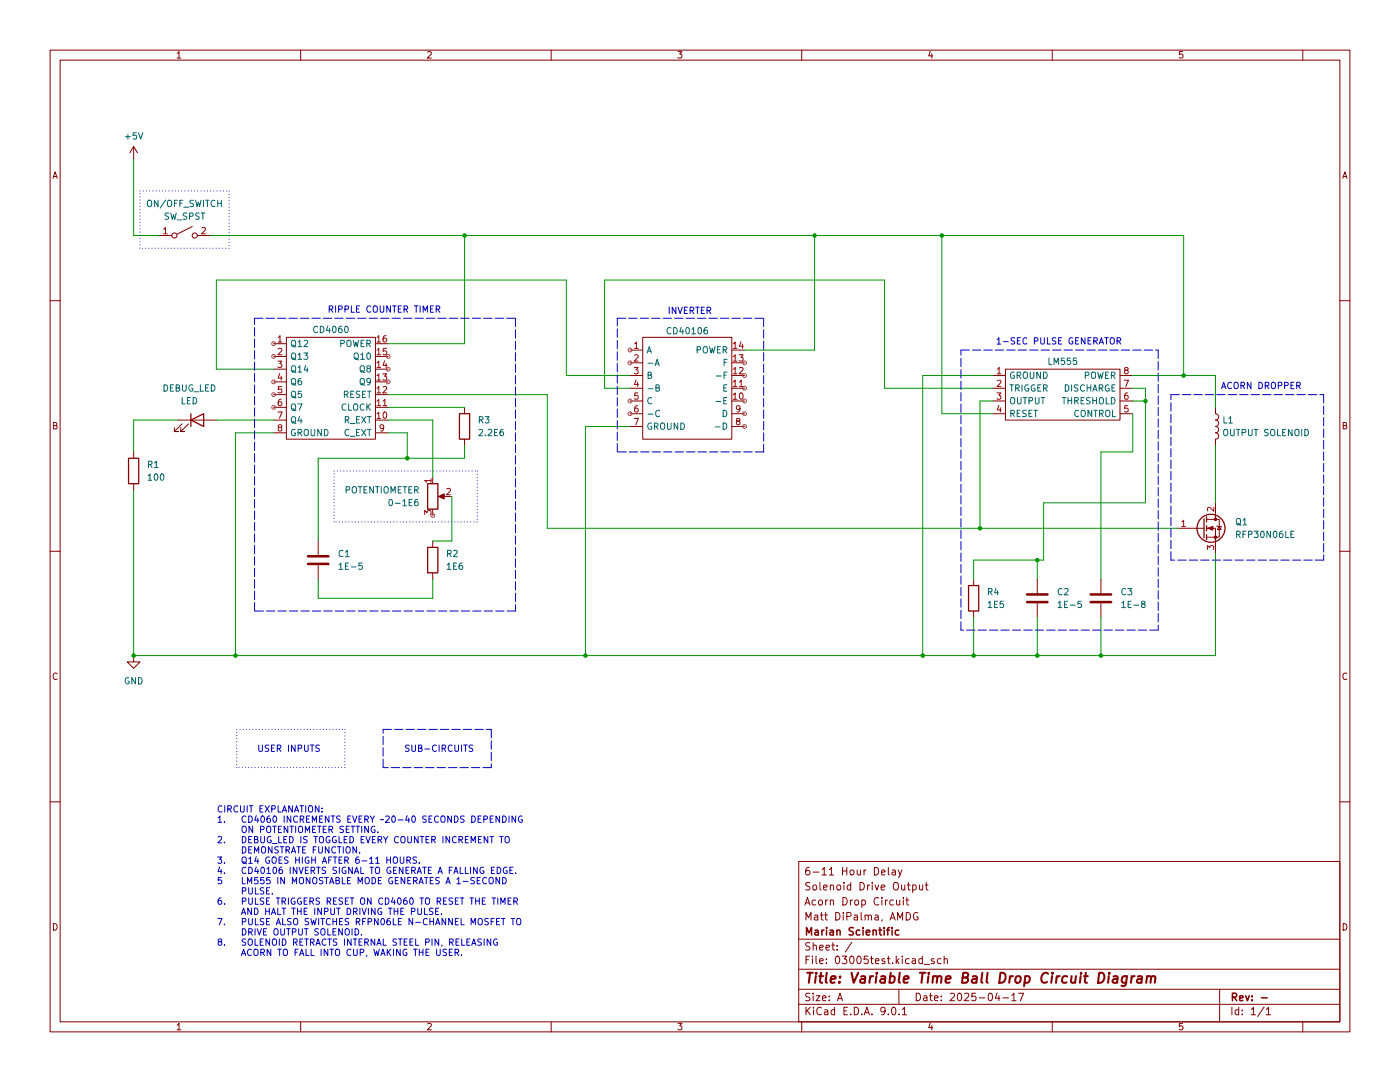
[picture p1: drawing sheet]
(kicad_sch
 (version 20250114)
 (generator "eeschema")
 (generator_version "9.0")
 (paper "A")
 (title_block
  (title "Variable Time Ball Drop Circuit Diagram")
  (date "2025-04-17")
  (rev "-")
  (company "Marian Scientific")
  (comment 1 "Matt DiPalma, AMDG")
  (comment 2 "Acorn Drop Circuit")
  (comment 3 "Solenoid Drive Output")
  (comment 4 "6-11 Hour Delay"))
 (lib_symbols
  (symbol "Device:C"
   (pin_numbers (hide yes))
   (pin_names
    (offset 0.254)) (exclude_from_sim no) (in_bom yes) (on_board yes)
   (property "Reference" "C" (at 0.635 2.54 0) (effects (font (size 1.27 1.27)) (justify left)))
   (property "Value" "C" (at 0.635 -2.54 0) (effects (font (size 1.27 1.27)) (justify left)))
   (property "Footprint" "" (at 0.9652 -3.81 0) (effects (font (size 1.27 1.27)) (hide yes)))
   (property "Datasheet" "~" (at 0 0 0) (effects (font (size 1.27 1.27)) (hide yes)))
   (property "Description" "Unpolarized capacitor" (at 0 0 0) (effects (font (size 1.27 1.27)) (hide yes)))
   (symbol "C_0_1"
    (polyline (pts (xy -2.032 0.762) (xy 2.032 0.762)) (stroke (width 0.508) (type default)) (fill (type none)))
    (polyline (pts (xy -2.032 -0.762) (xy 2.032 -0.762)) (stroke (width 0.508) (type default)) (fill (type none))))
   (symbol "C_1_1"
    (pin passive line (at 0 3.81 270) (length 2.794) (name "~" (effects (font (size 1.27 1.27)))) (number "1" (effects (font (size 1.27 1.27)))))
    (pin passive line (at 0 -3.81 90) (length 2.794) (name "~" (effects (font (size 1.27 1.27)))) (number "2" (effects (font (size 1.27 1.27))))))
   (embedded_fonts no))
  (symbol "Device:L"
   (pin_numbers (hide yes))
   (pin_names
    (offset 1.016) (hide yes)) (exclude_from_sim no) (in_bom yes) (on_board yes)
   (property "Reference" "L" (at -1.27 0 90) (effects (font (size 1.27 1.27))))
   (property "Value" "L" (at 1.905 0 90) (effects (font (size 1.27 1.27))))
   (property "Footprint" "" (at 0 0 0) (effects (font (size 1.27 1.27)) (hide yes)))
   (property "Datasheet" "~" (at 0 0 0) (effects (font (size 1.27 1.27)) (hide yes)))
   (property "Description" "Inductor" (at 0 0 0) (effects (font (size 1.27 1.27)) (hide yes)))
   (symbol "L_0_1"
    (arc (start 0 2.54) (mid 0.6323 1.905) (end 0 1.27) (stroke (width 0) (type default)) (fill (type none)))
    (arc (start 0 1.27) (mid 0.6323 0.635) (end 0 0) (stroke (width 0) (type default)) (fill (type none)))
    (arc (start 0 0) (mid 0.6323 -0.635) (end 0 -1.27) (stroke (width 0) (type default)) (fill (type none)))
    (arc (start 0 -1.27) (mid 0.6323 -1.905) (end 0 -2.54) (stroke (width 0) (type default)) (fill (type none))))
   (symbol "L_1_1"
    (pin passive line (at 0 3.81 270) (length 1.27) (name "1" (effects (font (size 1.27 1.27)))) (number "1" (effects (font (size 1.27 1.27)))))
    (pin passive line (at 0 -3.81 90) (length 1.27) (name "2" (effects (font (size 1.27 1.27)))) (number "2" (effects (font (size 1.27 1.27))))))
   (embedded_fonts no))
  (symbol "Device:LED"
   (pin_numbers (hide yes))
   (pin_names
    (offset 1.016) (hide yes)) (exclude_from_sim no) (in_bom yes) (on_board yes)
   (property "Reference" "D" (at 0 2.54 0) (effects (font (size 1.27 1.27))))
   (property "Value" "LED" (at 0 -2.54 0) (effects (font (size 1.27 1.27))))
   (property "Footprint" "" (at 0 0 0) (effects (font (size 1.27 1.27)) (hide yes)))
   (property "Datasheet" "~" (at 0 0 0) (effects (font (size 1.27 1.27)) (hide yes)))
   (property "Description" "Light emitting diode" (at 0 0 0) (effects (font (size 1.27 1.27)) (hide yes)))
   (symbol "LED_0_1"
    (polyline (pts (xy -3.048 -0.762) (xy -4.572 -2.286) (xy -3.81 -2.286) (xy -4.572 -2.286) (xy -4.572 -1.524)) (stroke (width 0) (type default)) (fill (type none)))
    (polyline (pts (xy -1.778 -0.762) (xy -3.302 -2.286) (xy -2.54 -2.286) (xy -3.302 -2.286) (xy -3.302 -1.524)) (stroke (width 0) (type default)) (fill (type none)))
    (polyline (pts (xy -1.27 0) (xy 1.27 0)) (stroke (width 0) (type default)) (fill (type none)))
    (polyline (pts (xy -1.27 -1.27) (xy -1.27 1.27)) (stroke (width 0.254) (type default)) (fill (type none)))
    (polyline (pts (xy 1.27 -1.27) (xy 1.27 1.27) (xy -1.27 0) (xy 1.27 -1.27)) (stroke (width 0.254) (type default)) (fill (type none))))
   (symbol "LED_1_1"
    (pin passive line (at -3.81 0 0) (length 2.54) (name "K" (effects (font (size 1.27 1.27)))) (number "1" (effects (font (size 1.27 1.27)))))
    (pin passive line (at 3.81 0 180) (length 2.54) (name "A" (effects (font (size 1.27 1.27)))) (number "2" (effects (font (size 1.27 1.27))))))
   (embedded_fonts no))
  (symbol "Device:R"
   (pin_numbers (hide yes))
   (pin_names
    (offset 0)) (exclude_from_sim no) (in_bom yes) (on_board yes)
   (property "Reference" "R" (at 2.032 0 90) (effects (font (size 1.27 1.27))))
   (property "Value" "R" (at 0 0 90) (effects (font (size 1.27 1.27))))
   (property "Footprint" "" (at -1.778 0 90) (effects (font (size 1.27 1.27)) (hide yes)))
   (property "Datasheet" "~" (at 0 0 0) (effects (font (size 1.27 1.27)) (hide yes)))
   (property "Description" "Resistor" (at 0 0 0) (effects (font (size 1.27 1.27)) (hide yes)))
   (symbol "R_0_1"
    (rectangle (start -1.016 -2.54) (end 1.016 2.54) (stroke (width 0.254) (type default)) (fill (type none))))
   (symbol "R_1_1"
    (pin passive line (at 0 3.81 270) (length 1.27) (name "~" (effects (font (size 1.27 1.27)))) (number "1" (effects (font (size 1.27 1.27)))))
    (pin passive line (at 0 -3.81 90) (length 1.27) (name "~" (effects (font (size 1.27 1.27)))) (number "2" (effects (font (size 1.27 1.27))))))
   (embedded_fonts no))
  (symbol "Device:R_Potentiometer"
   (pin_names
    (offset 1.016) (hide yes)) (exclude_from_sim no) (in_bom yes) (on_board yes)
   (property "Reference" "RV" (at -4.445 0 90) (effects (font (size 1.27 1.27))))
   (property "Value" "R_Potentiometer" (at -2.54 0 90) (effects (font (size 1.27 1.27))))
   (property "Footprint" "" (at 0 0 0) (effects (font (size 1.27 1.27)) (hide yes)))
   (property "Datasheet" "~" (at 0 0 0) (effects (font (size 1.27 1.27)) (hide yes)))
   (property "Description" "Potentiometer" (at 0 0 0) (effects (font (size 1.27 1.27)) (hide yes)))
   (symbol "R_Potentiometer_0_1"
    (rectangle (start 1.016 2.54) (end -1.016 -2.54) (stroke (width 0.254) (type default)) (fill (type none)))
    (polyline (pts (xy 1.143 0) (xy 2.286 0.508) (xy 2.286 -0.508) (xy 1.143 0)) (stroke (width 0) (type default)) (fill (type outline)))
    (polyline (pts (xy 2.54 0) (xy 1.524 0)) (stroke (width 0) (type default)) (fill (type none))))
   (symbol "R_Potentiometer_1_1"
    (pin passive line (at 0 3.81 270) (length 1.27) (name "1" (effects (font (size 1.27 1.27)))) (number "1" (effects (font (size 1.27 1.27)))))
    (pin passive line (at 0 -3.81 90) (length 1.27) (name "3" (effects (font (size 1.27 1.27)))) (number "3" (effects (font (size 1.27 1.27)))))
    (pin passive line (at 3.81 0 180) (length 1.27) (name "2" (effects (font (size 1.27 1.27)))) (number "2" (effects (font (size 1.27 1.27))))))
   (embedded_fonts no))
  (symbol "MSLIB:CD40106" (exclude_from_sim no) (in_bom yes) (on_board yes)
   (property "Reference" "CD40106" (at -0.254 12.7 0) (effects (font (size 1.27 1.27))))
   (property "Value" "" (at 0 0 0) (effects (font (size 1.27 1.27))))
   (property "Footprint" "" (at 0 0 0) (effects (font (size 1.27 1.27)) (hide yes)))
   (property "Datasheet" "" (at 0 0 0) (effects (font (size 1.27 1.27)) (hide yes)))
   (property "Description" "" (at 0 0 0) (effects (font (size 1.27 1.27)) (hide yes)))
   (symbol "CD40106_0_1"
    (rectangle (start -8.89 11.43) (end 8.89 -8.89) (stroke (width 0) (type default)) (fill (type none))))
   (symbol "CD40106_1_1"
    (pin input line (at -11.43 8.89 0) (length 2.54) (name "A" (effects (font (size 1.27 1.27)))) (number "1" (effects (font (size 1.27 1.27)))))
    (pin output line (at -11.43 6.35 0) (length 2.54) (name "-A" (effects (font (size 1.27 1.27)))) (number "2" (effects (font (size 1.27 1.27)))))
    (pin input line (at -11.43 3.81 0) (length 2.54) (name "B" (effects (font (size 1.27 1.27)))) (number "3" (effects (font (size 1.27 1.27)))))
    (pin output line (at -11.43 1.27 0) (length 2.54) (name "-B" (effects (font (size 1.27 1.27)))) (number "4" (effects (font (size 1.27 1.27)))))
    (pin input line (at -11.43 -1.27 0) (length 2.54) (name "C" (effects (font (size 1.27 1.27)))) (number "5" (effects (font (size 1.27 1.27)))))
    (pin output line (at -11.43 -3.81 0) (length 2.54) (name "-C" (effects (font (size 1.27 1.27)))) (number "6" (effects (font (size 1.27 1.27)))))
    (pin input line (at -11.43 -6.35 0) (length 2.54) (name "GROUND" (effects (font (size 1.27 1.27)))) (number "7" (effects (font (size 1.27 1.27)))))
    (pin input line (at 11.43 8.89 180) (length 2.54) (name "POWER" (effects (font (size 1.27 1.27)))) (number "14" (effects (font (size 1.27 1.27)))))
    (pin input line (at 11.43 6.35 180) (length 2.54) (name "F" (effects (font (size 1.27 1.27)))) (number "13" (effects (font (size 1.27 1.27)))))
    (pin output line (at 11.43 3.81 180) (length 2.54) (name "-F" (effects (font (size 1.27 1.27)))) (number "12" (effects (font (size 1.27 1.27)))))
    (pin input line (at 11.43 1.27 180) (length 2.54) (name "E" (effects (font (size 1.27 1.27)))) (number "11" (effects (font (size 1.27 1.27)))))
    (pin output line (at 11.43 -1.27 180) (length 2.54) (name "-E" (effects (font (size 1.27 1.27)))) (number "10" (effects (font (size 1.27 1.27)))))
    (pin input line (at 11.43 -3.81 180) (length 2.54) (name "D" (effects (font (size 1.27 1.27)))) (number "9" (effects (font (size 1.27 1.27)))))
    (pin output line (at 11.43 -6.35 180) (length 2.54) (name "-D" (effects (font (size 1.27 1.27)))) (number "8" (effects (font (size 1.27 1.27))))))
   (embedded_fonts no))
  (symbol "MSLIB:CD4060" (exclude_from_sim no) (in_bom yes) (on_board yes)
   (property "Reference" "CD4060" (at -0.254 11.43 0) (effects (font (size 1.27 1.27))))
   (property "Value" "" (at 0 0 0) (effects (font (size 1.27 1.27))))
   (property "Footprint" "" (at 0 0 0) (effects (font (size 1.27 1.27)) (hide yes)))
   (property "Datasheet" "" (at 0 0 0) (effects (font (size 1.27 1.27)) (hide yes)))
   (property "Description" "" (at 0 0 0) (effects (font (size 1.27 1.27)) (hide yes)))
   (symbol "CD4060_0_1"
    (rectangle (start -8.89 10.16) (end 8.89 -10.16) (stroke (width 0) (type default)) (fill (type none))))
   (symbol "CD4060_1_1"
    (pin output line (at -11.43 8.89 0) (length 2.54) (name "Q12" (effects (font (size 1.27 1.27)))) (number "1" (effects (font (size 1.27 1.27)))))
    (pin output line (at -11.43 6.35 0) (length 2.54) (name "Q13" (effects (font (size 1.27 1.27)))) (number "2" (effects (font (size 1.27 1.27)))))
    (pin output line (at -11.43 3.81 0) (length 2.54) (name "Q14" (effects (font (size 1.27 1.27)))) (number "3" (effects (font (size 1.27 1.27)))))
    (pin output line (at -11.43 1.27 0) (length 2.54) (name "Q6" (effects (font (size 1.27 1.27)))) (number "4" (effects (font (size 1.27 1.27)))))
    (pin output line (at -11.43 -1.27 0) (length 2.54) (name "Q5" (effects (font (size 1.27 1.27)))) (number "5" (effects (font (size 1.27 1.27)))))
    (pin output line (at -11.43 -3.81 0) (length 2.54) (name "Q7" (effects (font (size 1.27 1.27)))) (number "6" (effects (font (size 1.27 1.27)))))
    (pin output line (at -11.43 -6.35 0) (length 2.54) (name "Q4" (effects (font (size 1.27 1.27)))) (number "7" (effects (font (size 1.27 1.27)))))
    (pin output line (at -11.43 -8.89 0) (length 2.54) (name "GROUND" (effects (font (size 1.27 1.27)))) (number "8" (effects (font (size 1.27 1.27)))))
    (pin input line (at 11.43 8.89 180) (length 2.54) (name "POWER" (effects (font (size 1.27 1.27)))) (number "16" (effects (font (size 1.27 1.27)))))
    (pin output line (at 11.43 6.35 180) (length 2.54) (name "Q10" (effects (font (size 1.27 1.27)))) (number "15" (effects (font (size 1.27 1.27)))))
    (pin output line (at 11.43 3.81 180) (length 2.54) (name "Q8" (effects (font (size 1.27 1.27)))) (number "14" (effects (font (size 1.27 1.27)))))
    (pin output line (at 11.43 1.27 180) (length 2.54) (name "Q9" (effects (font (size 1.27 1.27)))) (number "13" (effects (font (size 1.27 1.27)))))
    (pin input line (at 11.43 -1.27 180) (length 2.54) (name "RESET" (effects (font (size 1.27 1.27)))) (number "12" (effects (font (size 1.27 1.27)))))
    (pin input line (at 11.43 -3.81 180) (length 2.54) (name "CLOCK" (effects (font (size 1.27 1.27)))) (number "11" (effects (font (size 1.27 1.27)))))
    (pin input line (at 11.43 -6.35 180) (length 2.54) (name "R_EXT" (effects (font (size 1.27 1.27)))) (number "10" (effects (font (size 1.27 1.27)))))
    (pin input line (at 11.43 -8.89 180) (length 2.54) (name "C_EXT" (effects (font (size 1.27 1.27)))) (number "9" (effects (font (size 1.27 1.27))))))
   (embedded_fonts no))
  (symbol "MSLIB:LM555" (exclude_from_sim no) (in_bom yes) (on_board yes)
   (property "Reference" "LM555" (at 0 6.604 0) (effects (font (size 1.27 1.27))))
   (property "Value" "" (at 0 0 0) (effects (font (size 1.27 1.27))))
   (property "Footprint" "" (at 0 0 0) (effects (font (size 1.27 1.27)) (hide yes)))
   (property "Datasheet" "" (at 0 0 0) (effects (font (size 1.27 1.27)) (hide yes)))
   (property "Description" "" (at 0 0 0) (effects (font (size 1.27 1.27)) (hide yes)))
   (symbol "LM555_0_1"
    (rectangle (start -11.43 5.08) (end 11.43 -5.08) (stroke (width 0) (type default)) (fill (type none))))
   (symbol "LM555_1_1"
    (pin input line (at -13.97 3.81 0) (length 2.54) (name "GROUND" (effects (font (size 1.27 1.27)))) (number "1" (effects (font (size 1.27 1.27)))))
    (pin input line (at -13.97 1.27 0) (length 2.54) (name "TRIGGER" (effects (font (size 1.27 1.27)))) (number "2" (effects (font (size 1.27 1.27)))))
    (pin output line (at -13.97 -1.27 0) (length 2.54) (name "OUTPUT" (effects (font (size 1.27 1.27)))) (number "3" (effects (font (size 1.27 1.27)))))
    (pin input line (at -13.97 -3.81 0) (length 2.54) (name "RESET" (effects (font (size 1.27 1.27)))) (number "4" (effects (font (size 1.27 1.27)))))
    (pin input line (at 13.97 3.81 180) (length 2.54) (name "POWER" (effects (font (size 1.27 1.27)))) (number "8" (effects (font (size 1.27 1.27)))))
    (pin input line (at 13.97 1.27 180) (length 2.54) (name "DISCHARGE" (effects (font (size 1.27 1.27)))) (number "7" (effects (font (size 1.27 1.27)))))
    (pin input line (at 13.97 -1.27 180) (length 2.54) (name "THRESHOLD" (effects (font (size 1.27 1.27)))) (number "6" (effects (font (size 1.27 1.27)))))
    (pin input line (at 13.97 -3.81 180) (length 2.54) (name "CONTROL" (effects (font (size 1.27 1.27)))) (number "5" (effects (font (size 1.27 1.27))))))
   (embedded_fonts no))
  (symbol "Switch:SW_SPST"
   (pin_names
    (offset 0) (hide yes)) (exclude_from_sim no) (in_bom yes) (on_board yes)
   (property "Reference" "SW" (at 0 3.175 0) (effects (font (size 1.27 1.27))))
   (property "Value" "SW_SPST" (at 0 -2.54 0) (effects (font (size 1.27 1.27))))
   (property "Footprint" "" (at 0 0 0) (effects (font (size 1.27 1.27)) (hide yes)))
   (property "Datasheet" "~" (at 0 0 0) (effects (font (size 1.27 1.27)) (hide yes)))
   (property "Description" "Single Pole Single Throw (SPST) switch" (at 0 0 0) (effects (font (size 1.27 1.27)) (hide yes)))
   (symbol "SW_SPST_0_0"
    (circle (center -2.032 0) (radius 0.508) (stroke (width 0) (type default)) (fill (type none)))
    (polyline (pts (xy -1.524 0.254) (xy 1.524 1.778)) (stroke (width 0) (type default)) (fill (type none)))
    (circle (center 2.032 0) (radius 0.508) (stroke (width 0) (type default)) (fill (type none))))
   (symbol "SW_SPST_1_1"
    (pin passive line (at -5.08 0 0) (length 2.54) (name "A" (effects (font (size 1.27 1.27)))) (number "1" (effects (font (size 1.27 1.27)))))
    (pin passive line (at 5.08 0 180) (length 2.54) (name "B" (effects (font (size 1.27 1.27)))) (number "2" (effects (font (size 1.27 1.27))))))
   (embedded_fonts no))
  (symbol "Transistor_FET:IRFP4468PbF"
   (pin_names (hide yes)) (exclude_from_sim no) (in_bom yes) (on_board yes)
   (property "Reference" "Q" (at 5.08 1.905 0) (effects (font (size 1.27 1.27)) (justify left)))
   (property "Value" "IRFP4468PbF" (at 5.08 0 0) (effects (font (size 1.27 1.27)) (justify left)))
   (property "Footprint" "Package_TO_SOT_THT:TO-247-3_Vertical" (at 5.08 -1.905 0) (effects (font (size 1.27 1.27)
    (italic yes)) (justify left) (hide yes)))
   (property "Datasheet" "https://www.infineon.com/dgdl/irfp4468pbf.pdf?fileId=5546d462533600a40153562c73472019" (at 5.08 -3.81 0) (effects (font (size 1.27 1.27)) (justify left) (hide yes)))
   (property "Description" "195A Id, 100V Vds, N-Channel Power MOSFET, TO-247" (at 0 0 0) (effects (font (size 1.27 1.27)) (hide yes)))
   (symbol "IRFP4468PbF_0_1"
    (polyline (pts (xy 0.254 1.905) (xy 0.254 -1.905)) (stroke (width 0.254) (type default)) (fill (type none)))
    (polyline (pts (xy 0.254 0) (xy -2.54 0)) (stroke (width 0) (type default)) (fill (type none)))
    (polyline (pts (xy 0.762 2.286) (xy 0.762 1.27)) (stroke (width 0.254) (type default)) (fill (type none)))
    (polyline (pts (xy 0.762 0.508) (xy 0.762 -0.508)) (stroke (width 0.254) (type default)) (fill (type none)))
    (polyline (pts (xy 0.762 -1.27) (xy 0.762 -2.286)) (stroke (width 0.254) (type default)) (fill (type none)))
    (polyline (pts (xy 0.762 -1.778) (xy 3.302 -1.778) (xy 3.302 1.778) (xy 0.762 1.778)) (stroke (width 0) (type default)) (fill (type none)))
    (polyline (pts (xy 1.016 0) (xy 2.032 0.381) (xy 2.032 -0.381) (xy 1.016 0)) (stroke (width 0) (type default)) (fill (type outline)))
    (circle (center 1.651 0) (radius 2.794) (stroke (width 0.254) (type default)) (fill (type none)))
    (polyline (pts (xy 2.54 2.54) (xy 2.54 1.778)) (stroke (width 0) (type default)) (fill (type none)))
    (circle (center 2.54 1.778) (radius 0.254) (stroke (width 0) (type default)) (fill (type outline)))
    (circle (center 2.54 -1.778) (radius 0.254) (stroke (width 0) (type default)) (fill (type outline)))
    (polyline (pts (xy 2.54 -2.54) (xy 2.54 0) (xy 0.762 0)) (stroke (width 0) (type default)) (fill (type none)))
    (polyline (pts (xy 2.794 0.508) (xy 2.921 0.381) (xy 3.683 0.381) (xy 3.81 0.254)) (stroke (width 0) (type default)) (fill (type none)))
    (polyline (pts (xy 3.302 0.381) (xy 2.921 -0.254) (xy 3.683 -0.254) (xy 3.302 0.381)) (stroke (width 0) (type default)) (fill (type none))))
   (symbol "IRFP4468PbF_1_1"
    (pin input line (at -5.08 0 0) (length 2.54) (name "G" (effects (font (size 1.27 1.27)))) (number "1" (effects (font (size 1.27 1.27)))))
    (pin passive line (at 2.54 5.08 270) (length 2.54) (name "D" (effects (font (size 1.27 1.27)))) (number "2" (effects (font (size 1.27 1.27)))))
    (pin passive line (at 2.54 -5.08 90) (length 2.54) (name "S" (effects (font (size 1.27 1.27)))) (number "3" (effects (font (size 1.27 1.27))))))
   (embedded_fonts no))
  (symbol "power:+5V"
   (power)
   (pin_names
    (offset 0)) (exclude_from_sim no) (in_bom yes) (on_board yes)
   (property "Reference" "#PWR" (at 0 -3.81 0) (effects (font (size 1.27 1.27)) (hide yes)))
   (property "Value" "+5V" (at 0 3.556 0) (effects (font (size 1.27 1.27))))
   (property "Footprint" "" (at 0 0 0) (effects (font (size 1.27 1.27)) (hide yes)))
   (property "Datasheet" "" (at 0 0 0) (effects (font (size 1.27 1.27)) (hide yes)))
   (property "Description" "Power symbol creates a global label with name \"+5V\"" (at 0 0 0) (effects (font (size 1.27 1.27)) (hide yes)))
   (symbol "+5V_0_1"
    (polyline (pts (xy -0.762 1.27) (xy 0 2.54)) (stroke (width 0) (type default)) (fill (type none)))
    (polyline (pts (xy 0 2.54) (xy 0.762 1.27)) (stroke (width 0) (type default)) (fill (type none)))
    (polyline (pts (xy 0 0) (xy 0 2.54)) (stroke (width 0) (type default)) (fill (type none))))
   (symbol "+5V_1_1"
    (pin power_in line (at 0 0 90) (length 0) (hide yes) (name "+5V" (effects (font (size 1.27 1.27)))) (number "1" (effects (font (size 1.27 1.27))))))
   (embedded_fonts no))
  (symbol "power:GND"
   (power)
   (pin_names
    (offset 0)) (exclude_from_sim no) (in_bom yes) (on_board yes)
   (property "Reference" "#PWR" (at 0 -6.35 0) (effects (font (size 1.27 1.27)) (hide yes)))
   (property "Value" "GND" (at 0 -3.81 0) (effects (font (size 1.27 1.27))))
   (property "Footprint" "" (at 0 0 0) (effects (font (size 1.27 1.27)) (hide yes)))
   (property "Datasheet" "" (at 0 0 0) (effects (font (size 1.27 1.27)) (hide yes)))
   (property "Description" "Power symbol creates a global label with name \"GND\" , ground" (at 0 0 0) (effects (font (size 1.27 1.27)) (hide yes)))
   (symbol "GND_0_1"
    (polyline (pts (xy 0 0) (xy 0 -1.27) (xy 1.27 -1.27) (xy 0 -2.54) (xy -1.27 -1.27) (xy 0 -1.27)) (stroke (width 0) (type default)) (fill (type none))))
   (symbol "GND_1_1"
    (pin power_in line (at 0 0 270) (length 0) (hide yes) (name "GND" (effects (font (size 1.27 1.27)))) (number "1" (effects (font (size 1.27 1.27))))))
   (embedded_fonts no)))
 (rectangle
  (start 47.244 145.542)
  (end 68.834 153.162)
  (stroke (width 0) (type dot))
  (fill (type none)))
 (rectangle
  (start 66.675 93.98)
  (end 95.25 104.14)
  (stroke (width 0) (type dot))
  (fill (type none)))
 (rectangle
  (start 50.8 63.5)
  (end 102.87 121.92)
  (stroke (width 0) (type dash))
  (fill (type none)))
 (rectangle
  (start 191.77 69.85)
  (end 231.14 125.73)
  (stroke (width 0) (type dash))
  (fill (type none)))
 (rectangle
  (start 27.94 38.1)
  (end 45.72 49.53)
  (stroke (width 0) (type dot))
  (fill (type none)))
 (rectangle
  (start 123.19 63.5)
  (end 152.4 90.17)
  (stroke (width 0) (type dash))
  (fill (type none)))
 (rectangle
  (start 76.454 145.542)
  (end 98.044 153.162)
  (stroke (width 0) (type dash))
  (fill (type none)))
 (rectangle
  (start 233.68 78.74)
  (end 264.16 111.76)
  (stroke (width 0) (type dash))
  (fill (type none)))
 (text "ACORN DROPPER"
  (exclude_from_sim no)
  (at 251.714 77.216 0)
  (effects (font (size 1.27 1.27))))
 (text "1-SEC PULSE GENERATOR"
  (exclude_from_sim no)
  (at 211.328 68.326 0)
  (effects (font (size 1.27 1.27))))
 (text "USER INPUTS"
  (exclude_from_sim no)
  (at 57.658 149.606 0)
  (effects (font (size 1.27 1.27))))
 (text "CIRCUIT EXPLANATION:\n1.	CD4060 INCREMENTS EVERY ~20-40 SECONDS DEPENDING \n	ON POTENTIOMETER SETTING.\n2. 	DEBUG_LED IS TOGGLED EVERY COUNTER INCREMENT TO \n	DEMONSTRATE FUNCTION.\n3.	Q14 GOES HIGH AFTER 6-11 HOURS.\n4.	CD40106 INVERTS SIGNAL TO GENERATE A FALLING EDGE.\n5	LM555 IN MONOSTABLE MODE GENERATES A 1-SECOND\n	PULSE.\n6.	PULSE TRIGGERS RESET ON CD4060 TO RESET THE TIMER\n	AND HALT THE INPUT DRIVING THE PULSE.\n7.	PULSE ALSO SWITCHES RFPN06LE N-CHANNEL MOSFET TO\n	DRIVE OUTPUT SOLENOID.\n8.	SOLENOID RETRACTS INTERNAL STEEL PIN, RELEASING\n	ACORN TO FALL INTO CUP, WAKING THE USER."
  (exclude_from_sim no)
  (at 43.18 176.022 0)
  (effects (font (size 1.27 1.27)) (justify left)))
 (text "RIPPLE COUNTER TIMER"
  (exclude_from_sim no)
  (at 76.708 61.976 0)
  (effects (font (size 1.27 1.27))))
 (text "INVERTER"
  (exclude_from_sim no)
  (at 137.668 62.23 0)
  (effects (font (size 1.27 1.27))))
 (text "SUB-CIRCUITS"
  (exclude_from_sim no)
  (at 87.63 149.606 0)
  (effects (font (size 1.27 1.27))))
 (junction
  (at 116.84 130.81)
  (diameter 0)
  (color 0 0 0 0))
 (junction
  (at 236.22 74.93)
  (diameter 0)
  (color 0 0 0 0))
 (junction
  (at 162.56 46.99)
  (diameter 0)
  (color 0 0 0 0))
 (junction
  (at 219.71 130.81)
  (diameter 0)
  (color 0 0 0 0))
 (junction
  (at 207.01 111.76)
  (diameter 0)
  (color 0 0 0 0))
 (junction
  (at 92.71 46.99)
  (diameter 0)
  (color 0 0 0 0))
 (junction
  (at 81.28 91.44)
  (diameter 0)
  (color 0 0 0 0))
 (junction
  (at 187.96 46.99)
  (diameter 0)
  (color 0 0 0 0))
 (junction
  (at 46.99 130.81)
  (diameter 0)
  (color 0 0 0 0))
 (junction
  (at 184.15 130.81)
  (diameter 0)
  (color 0 0 0 0))
 (junction
  (at 207.01 130.81)
  (diameter 0)
  (color 0 0 0 0))
 (junction
  (at 26.67 130.81)
  (diameter 0)
  (color 0 0 0 0))
 (junction
  (at 194.31 130.81)
  (diameter 0)
  (color 0 0 0 0))
 (junction
  (at 195.58 105.41)
  (diameter 0)
  (color 0 0 0 0))
 (junction
  (at 228.6 80.01)
  (diameter 0)
  (color 0 0 0 0))
 (wire
  (pts (xy 77.47 78.74) (xy 109.22 78.74))
  (stroke (width 0) (type default)))
 (wire
  (pts (xy 92.71 46.99) (xy 92.71 68.58))
  (stroke (width 0) (type default)))
 (wire
  (pts (xy 26.67 130.81) (xy 46.99 130.81))
  (stroke (width 0) (type default)))
 (wire
  (pts (xy 43.18 83.82) (xy 54.61 83.82))
  (stroke (width 0) (type default)))
 (wire
  (pts (xy 228.6 80.01) (xy 228.6 100.33))
  (stroke (width 0) (type default)))
 (wire
  (pts (xy 184.15 130.81) (xy 116.84 130.81))
  (stroke (width 0) (type default)))
 (wire
  (pts (xy 120.65 77.47) (xy 120.65 55.88))
  (stroke (width 0) (type default)))
 (wire
  (pts (xy 176.53 77.47) (xy 198.12 77.47))
  (stroke (width 0) (type default)))
 (wire
  (pts (xy 63.5 91.44) (xy 81.28 91.44))
  (stroke (width 0) (type default)))
 (wire
  (pts (xy 162.56 46.99) (xy 162.56 69.85))
  (stroke (width 0) (type default)))
 (wire
  (pts (xy 125.73 85.09) (xy 116.84 85.09))
  (stroke (width 0) (type default)))
 (wire
  (pts (xy 162.56 46.99) (xy 187.96 46.99))
  (stroke (width 0) (type default)))
 (wire
  (pts (xy 116.84 130.81) (xy 46.99 130.81))
  (stroke (width 0) (type default)))
 (wire
  (pts (xy 194.31 123.19) (xy 194.31 130.81))
  (stroke (width 0) (type default)))
 (wire
  (pts (xy 176.53 55.88) (xy 176.53 77.47))
  (stroke (width 0) (type default)))
 (wire
  (pts (xy 242.57 81.28) (xy 242.57 74.93))
  (stroke (width 0) (type default)))
 (wire
  (pts (xy 46.99 86.36) (xy 54.61 86.36))
  (stroke (width 0) (type default)))
 (wire
  (pts (xy 194.31 130.81) (xy 207.01 130.81))
  (stroke (width 0) (type default)))
 (wire
  (pts (xy 187.96 46.99) (xy 187.96 82.55))
  (stroke (width 0) (type default)))
 (wire
  (pts (xy 77.47 83.82) (xy 86.36 83.82))
  (stroke (width 0) (type default)))
 (wire
  (pts (xy 228.6 77.47) (xy 228.6 80.01))
  (stroke (width 0) (type default)))
 (wire
  (pts (xy 81.28 91.44) (xy 81.28 86.36))
  (stroke (width 0) (type default)))
 (wire
  (pts (xy 207.01 111.76) (xy 208.28 111.76))
  (stroke (width 0) (type default)))
 (wire
  (pts (xy 90.17 99.06) (xy 90.17 107.95))
  (stroke (width 0) (type default)))
 (wire
  (pts (xy 208.28 100.33) (xy 228.6 100.33))
  (stroke (width 0) (type default)))
 (wire
  (pts (xy 219.71 90.17) (xy 219.71 115.57))
  (stroke (width 0) (type default)))
 (wire
  (pts (xy 31.75 46.99) (xy 26.67 46.99))
  (stroke (width 0) (type default)))
 (wire
  (pts (xy 194.31 130.81) (xy 184.15 130.81))
  (stroke (width 0) (type default)))
 (wire
  (pts (xy 46.99 86.36) (xy 46.99 130.81))
  (stroke (width 0) (type default)))
 (wire
  (pts (xy 26.67 83.82) (xy 26.67 90.17))
  (stroke (width 0) (type default)))
 (wire
  (pts (xy 81.28 91.44) (xy 92.71 91.44))
  (stroke (width 0) (type default)))
 (wire
  (pts (xy 219.71 130.81) (xy 242.57 130.81))
  (stroke (width 0) (type default)))
 (wire
  (pts (xy 236.22 46.99) (xy 236.22 74.93))
  (stroke (width 0) (type default)))
 (wire
  (pts (xy 43.18 55.88) (xy 113.03 55.88))
  (stroke (width 0) (type default)))
 (wire
  (pts (xy 236.22 74.93) (xy 226.06 74.93))
  (stroke (width 0) (type default)))
 (wire
  (pts (xy 43.18 73.66) (xy 43.18 55.88))
  (stroke (width 0) (type default)))
 (wire
  (pts (xy 86.36 119.38) (xy 63.5 119.38))
  (stroke (width 0) (type default)))
 (wire
  (pts (xy 77.47 86.36) (xy 81.28 86.36))
  (stroke (width 0) (type default)))
 (wire
  (pts (xy 198.12 74.93) (xy 184.15 74.93))
  (stroke (width 0) (type default)))
 (wire
  (pts (xy 148.59 69.85) (xy 162.56 69.85))
  (stroke (width 0) (type default)))
 (wire
  (pts (xy 63.5 107.95) (xy 63.5 91.44))
  (stroke (width 0) (type default)))
 (wire
  (pts (xy 207.01 130.81) (xy 219.71 130.81))
  (stroke (width 0) (type default)))
 (wire
  (pts (xy 26.67 97.79) (xy 26.67 130.81))
  (stroke (width 0) (type default)))
 (wire
  (pts (xy 195.58 80.01) (xy 198.12 80.01))
  (stroke (width 0) (type default)))
 (wire
  (pts (xy 41.91 46.99) (xy 92.71 46.99))
  (stroke (width 0) (type default)))
 (wire
  (pts (xy 92.71 68.58) (xy 77.47 68.58))
  (stroke (width 0) (type default)))
 (wire
  (pts (xy 194.31 111.76) (xy 207.01 111.76))
  (stroke (width 0) (type default)))
 (wire
  (pts (xy 207.01 123.19) (xy 207.01 130.81))
  (stroke (width 0) (type default)))
 (wire
  (pts (xy 242.57 74.93) (xy 236.22 74.93))
  (stroke (width 0) (type default)))
 (wire
  (pts (xy 113.03 55.88) (xy 113.03 74.93))
  (stroke (width 0) (type default)))
 (wire
  (pts (xy 109.22 78.74) (xy 109.22 105.41))
  (stroke (width 0) (type default)))
 (wire
  (pts (xy 54.61 73.66) (xy 43.18 73.66))
  (stroke (width 0) (type default)))
 (wire
  (pts (xy 109.22 105.41) (xy 195.58 105.41))
  (stroke (width 0) (type default)))
 (wire
  (pts (xy 125.73 77.47) (xy 120.65 77.47))
  (stroke (width 0) (type default)))
 (wire
  (pts (xy 92.71 46.99) (xy 162.56 46.99))
  (stroke (width 0) (type default)))
 (wire
  (pts (xy 226.06 77.47) (xy 228.6 77.47))
  (stroke (width 0) (type default)))
 (wire
  (pts (xy 187.96 46.99) (xy 236.22 46.99))
  (stroke (width 0) (type default)))
 (wire
  (pts (xy 219.71 123.19) (xy 219.71 130.81))
  (stroke (width 0) (type default)))
 (wire
  (pts (xy 63.5 119.38) (xy 63.5 115.57))
  (stroke (width 0) (type default)))
 (wire
  (pts (xy 184.15 74.93) (xy 184.15 130.81))
  (stroke (width 0) (type default)))
 (wire
  (pts (xy 116.84 85.09) (xy 116.84 130.81))
  (stroke (width 0) (type default)))
 (wire
  (pts (xy 86.36 115.57) (xy 86.36 119.38))
  (stroke (width 0) (type default)))
 (wire
  (pts (xy 77.47 81.28) (xy 92.71 81.28))
  (stroke (width 0) (type default)))
 (wire
  (pts (xy 86.36 83.82) (xy 86.36 95.25))
  (stroke (width 0) (type default)))
 (wire
  (pts (xy 242.57 88.9) (xy 242.57 100.33))
  (stroke (width 0) (type default)))
 (wire
  (pts (xy 208.28 111.76) (xy 208.28 100.33))
  (stroke (width 0) (type default)))
 (wire
  (pts (xy 242.57 110.49) (xy 242.57 130.81))
  (stroke (width 0) (type default)))
 (wire
  (pts (xy 92.71 88.9) (xy 92.71 91.44))
  (stroke (width 0) (type default)))
 (wire
  (pts (xy 35.56 83.82) (xy 26.67 83.82))
  (stroke (width 0) (type default)))
 (wire
  (pts (xy 120.65 55.88) (xy 176.53 55.88))
  (stroke (width 0) (type default)))
 (wire
  (pts (xy 226.06 80.01) (xy 228.6 80.01))
  (stroke (width 0) (type default)))
 (wire
  (pts (xy 90.17 107.95) (xy 86.36 107.95))
  (stroke (width 0) (type default)))
 (wire
  (pts (xy 187.96 82.55) (xy 198.12 82.55))
  (stroke (width 0) (type default)))
 (wire
  (pts (xy 195.58 105.41) (xy 195.58 80.01))
  (stroke (width 0) (type default)))
 (wire
  (pts (xy 113.03 74.93) (xy 125.73 74.93))
  (stroke (width 0) (type default)))
 (wire
  (pts (xy 195.58 105.41) (xy 234.95 105.41))
  (stroke (width 0) (type default)))
 (wire
  (pts (xy 207.01 111.76) (xy 207.01 115.57))
  (stroke (width 0) (type default)))
 (wire
  (pts (xy 226.06 82.55) (xy 226.06 90.17))
  (stroke (width 0) (type default)))
 (wire
  (pts (xy 26.67 46.99) (xy 26.67 31.75))
  (stroke (width 0) (type default)))
 (wire
  (pts (xy 226.06 90.17) (xy 219.71 90.17))
  (stroke (width 0) (type default)))
 (wire
  (pts (xy 194.31 115.57) (xy 194.31 111.76))
  (stroke (width 0) (type default)))
 (symbol
  (lib_id "MSLIB:CD4060")
  (at 66.04 77.47 0)
  (unit 1)
  (exclude_from_sim no)
  (in_bom yes)
  (on_board yes)
  (dnp no)
  (property "Reference" "CD4060" (at 66.04 65.786 0) (effects (font (size 1.27 1.27))))
  (property "Value" "~" (at 66.04 66.04 0) (effects (font (size 1.27 1.27))))
  (property "Footprint" "" (at 66.04 77.47 0) (effects (font (size 1.27 1.27)) (hide yes)))
  (property "Datasheet" "" (at 66.04 77.47 0) (effects (font (size 1.27 1.27)) (hide yes)))
  (property "Description" "" (at 66.04 77.47 0) (effects (font (size 1.27 1.27)) (hide yes)))
  (pin "15")
  (pin "8")
  (pin "6")
  (pin "12")
  (pin "7")
  (pin "1")
  (pin "14")
  (pin "10")
  (pin "3")
  (pin "2")
  (pin "11")
  (pin "5")
  (pin "13")
  (pin "9")
  (pin "16")
  (pin "4"))
 (symbol
  (lib_id "Device:C")
  (at 219.71 119.38 0)
  (unit 1)
  (exclude_from_sim no)
  (in_bom yes)
  (on_board yes)
  (dnp no)
  (fields_autoplaced yes)
  (property "Reference" "C3" (at 223.52 118.1099 0) (effects (font (size 1.27 1.27)) (justify left)))
  (property "Value" "1E-8" (at 223.52 120.6499 0) (effects (font (size 1.27 1.27)) (justify left)))
  (property "Footprint" "" (at 220.6752 123.19 0) (effects (font (size 1.27 1.27)) (hide yes)))
  (property "Datasheet" "~" (at 219.71 119.38 0) (effects (font (size 1.27 1.27)) (hide yes)))
  (property "Description" "Unpolarized capacitor" (at 219.71 119.38 0) (effects (font (size 1.27 1.27)) (hide yes)))
  (pin "2")
  (pin "1"))
 (symbol
  (lib_id "MSLIB:CD40106")
  (at 137.16 78.74 0)
  (unit 1)
  (exclude_from_sim no)
  (in_bom yes)
  (on_board yes)
  (dnp no)
  (property "Reference" "CD40106" (at 137.16 66.04 0) (effects (font (size 1.27 1.27))))
  (property "Value" "~" (at 137.16 66.04 0) (effects (font (size 1.27 1.27))))
  (property "Footprint" "" (at 137.16 78.74 0) (effects (font (size 1.27 1.27)) (hide yes)))
  (property "Datasheet" "" (at 137.16 78.74 0) (effects (font (size 1.27 1.27)) (hide yes)))
  (property "Description" "" (at 137.16 78.74 0) (effects (font (size 1.27 1.27)) (hide yes)))
  (pin "5")
  (pin "6")
  (pin "8")
  (pin "12")
  (pin "14")
  (pin "10")
  (pin "11")
  (pin "13")
  (pin "7")
  (pin "2")
  (pin "1")
  (pin "4")
  (pin "3")
  (pin "9"))
 (symbol
  (lib_id "Device:C")
  (at 207.01 119.38 0)
  (unit 1)
  (exclude_from_sim no)
  (in_bom yes)
  (on_board yes)
  (dnp no)
  (fields_autoplaced yes)
  (property "Reference" "C2" (at 210.82 118.1099 0) (effects (font (size 1.27 1.27)) (justify left)))
  (property "Value" "1E-5" (at 210.82 120.6499 0) (effects (font (size 1.27 1.27)) (justify left)))
  (property "Footprint" "" (at 207.9752 123.19 0) (effects (font (size 1.27 1.27)) (hide yes)))
  (property "Datasheet" "~" (at 207.01 119.38 0) (effects (font (size 1.27 1.27)) (hide yes)))
  (property "Description" "Unpolarized capacitor" (at 207.01 119.38 0) (effects (font (size 1.27 1.27)) (hide yes)))
  (pin "1")
  (pin "2"))
 (symbol
  (lib_id "Device:R")
  (at 92.71 85.09 0)
  (unit 1)
  (exclude_from_sim no)
  (in_bom yes)
  (on_board yes)
  (dnp no)
  (fields_autoplaced yes)
  (property "Reference" "R3" (at 95.25 83.8199 0) (effects (font (size 1.27 1.27)) (justify left)))
  (property "Value" "2.2E6" (at 95.25 86.3599 0) (effects (font (size 1.27 1.27)) (justify left)))
  (property "Footprint" "" (at 90.932 85.09 90) (effects (font (size 1.27 1.27)) (hide yes)))
  (property "Datasheet" "~" (at 92.71 85.09 0) (effects (font (size 1.27 1.27)) (hide yes)))
  (property "Description" "Resistor" (at 92.71 85.09 0) (effects (font (size 1.27 1.27)) (hide yes)))
  (pin "1")
  (pin "2"))
 (symbol
  (lib_id "MSLIB:LM555")
  (at 212.09 78.74 0)
  (unit 1)
  (exclude_from_sim no)
  (in_bom yes)
  (on_board yes)
  (dnp no)
  (property "Reference" "LM555" (at 212.09 72.136 0) (effects (font (size 1.27 1.27))))
  (property "Value" "~" (at 212.09 72.39 0) (effects (font (size 1.27 1.27))))
  (property "Footprint" "" (at 212.09 78.74 0) (effects (font (size 1.27 1.27)) (hide yes)))
  (property "Datasheet" "" (at 212.09 78.74 0) (effects (font (size 1.27 1.27)) (hide yes)))
  (property "Description" "" (at 212.09 78.74 0) (effects (font (size 1.27 1.27)) (hide yes)))
  (pin "5")
  (pin "8")
  (pin "7")
  (pin "4")
  (pin "2")
  (pin "1")
  (pin "3")
  (pin "6"))
 (symbol
  (lib_id "Device:R")
  (at 86.36 111.76 0)
  (unit 1)
  (exclude_from_sim no)
  (in_bom yes)
  (on_board yes)
  (dnp no)
  (fields_autoplaced yes)
  (property "Reference" "R2" (at 88.9 110.4899 0) (effects (font (size 1.27 1.27)) (justify left)))
  (property "Value" "1E6" (at 88.9 113.0299 0) (effects (font (size 1.27 1.27)) (justify left)))
  (property "Footprint" "" (at 84.582 111.76 90) (effects (font (size 1.27 1.27)) (hide yes)))
  (property "Datasheet" "~" (at 86.36 111.76 0) (effects (font (size 1.27 1.27)) (hide yes)))
  (property "Description" "Resistor" (at 86.36 111.76 0) (effects (font (size 1.27 1.27)) (hide yes)))
  (pin "2")
  (pin "1"))
 (symbol
  (lib_id "Device:R")
  (at 194.31 119.38 0)
  (unit 1)
  (exclude_from_sim no)
  (in_bom yes)
  (on_board yes)
  (dnp no)
  (fields_autoplaced yes)
  (property "Reference" "R4" (at 196.85 118.1099 0) (effects (font (size 1.27 1.27)) (justify left)))
  (property "Value" "1E5" (at 196.85 120.6499 0) (effects (font (size 1.27 1.27)) (justify left)))
  (property "Footprint" "" (at 192.532 119.38 90) (effects (font (size 1.27 1.27)) (hide yes)))
  (property "Datasheet" "~" (at 194.31 119.38 0) (effects (font (size 1.27 1.27)) (hide yes)))
  (property "Description" "Resistor" (at 194.31 119.38 0) (effects (font (size 1.27 1.27)) (hide yes)))
  (pin "2")
  (pin "1"))
 (symbol
  (lib_id "Switch:SW_SPST")
  (at 36.83 46.99 0)
  (unit 1)
  (exclude_from_sim no)
  (in_bom yes)
  (on_board yes)
  (dnp no)
  (property "Reference" "ON/OFF_SWITCH" (at 36.83 40.64 0) (effects (font (size 1.27 1.27))))
  (property "Value" "SW_SPST" (at 36.83 43.18 0) (effects (font (size 1.27 1.27))))
  (property "Footprint" "" (at 36.83 46.99 0) (effects (font (size 1.27 1.27)) (hide yes)))
  (property "Datasheet" "~" (at 36.83 46.99 0) (effects (font (size 1.27 1.27)) (hide yes)))
  (property "Description" "Single Pole Single Throw (SPST) switch" (at 36.83 46.99 0) (effects (font (size 1.27 1.27)) (hide yes)))
  (pin "1")
  (pin "2"))
 (symbol
  (lib_id "Device:R")
  (at 26.67 93.98 0)
  (unit 1)
  (exclude_from_sim no)
  (in_bom yes)
  (on_board yes)
  (dnp no)
  (fields_autoplaced yes)
  (property "Reference" "R1" (at 29.21 92.7099 0) (effects (font (size 1.27 1.27)) (justify left)))
  (property "Value" "100" (at 29.21 95.2499 0) (effects (font (size 1.27 1.27)) (justify left)))
  (property "Footprint" "" (at 24.892 93.98 90) (effects (font (size 1.27 1.27)) (hide yes)))
  (property "Datasheet" "~" (at 26.67 93.98 0) (effects (font (size 1.27 1.27)) (hide yes)))
  (property "Description" "Resistor" (at 26.67 93.98 0) (effects (font (size 1.27 1.27)) (hide yes)))
  (pin "2")
  (pin "1"))
 (symbol
  (lib_id "Device:L")
  (at 242.57 85.09 0)
  (unit 1)
  (exclude_from_sim no)
  (in_bom yes)
  (on_board yes)
  (dnp no)
  (property "Reference" "L1" (at 243.84 83.8199 0) (effects (font (size 1.27 1.27)) (justify left)))
  (property "Value" "OUTPUT SOLENOID" (at 243.84 86.3599 0) (effects (font (size 1.27 1.27)) (justify left)))
  (property "Footprint" "" (at 242.57 85.09 0) (effects (font (size 1.27 1.27)) (hide yes)))
  (property "Datasheet" "~" (at 242.57 85.09 0) (effects (font (size 1.27 1.27)) (hide yes)))
  (property "Description" "Inductor" (at 242.57 85.09 0) (effects (font (size 1.27 1.27)) (hide yes)))
  (pin "2")
  (pin "1"))
 (symbol
  (lib_id "Device:R_Potentiometer")
  (at 86.36 99.06 0)
  (unit 1)
  (exclude_from_sim no)
  (in_bom yes)
  (on_board yes)
  (dnp no)
  (fields_autoplaced yes)
  (property "Reference" "POTENTIOMETER" (at 83.82 97.7899 0) (effects (font (size 1.27 1.27)) (justify right)))
  (property "Value" "0-1E6" (at 83.82 100.3299 0) (effects (font (size 1.27 1.27)) (justify right)))
  (property "Footprint" "" (at 86.36 99.06 0) (effects (font (size 1.27 1.27)) (hide yes)))
  (property "Datasheet" "~" (at 86.36 99.06 0) (effects (font (size 1.27 1.27)) (hide yes)))
  (property "Description" "Potentiometer" (at 86.36 99.06 0) (effects (font (size 1.27 1.27)) (hide yes)))
  (pin "3")
  (pin "2")
  (pin "1"))
 (symbol
  (lib_id "Device:C")
  (at 63.5 111.76 0)
  (unit 1)
  (exclude_from_sim no)
  (in_bom yes)
  (on_board yes)
  (dnp no)
  (fields_autoplaced yes)
  (property "Reference" "C1" (at 67.31 110.4899 0) (effects (font (size 1.27 1.27)) (justify left)))
  (property "Value" "1E-5" (at 67.31 113.0299 0) (effects (font (size 1.27 1.27)) (justify left)))
  (property "Footprint" "" (at 64.4652 115.57 0) (effects (font (size 1.27 1.27)) (hide yes)))
  (property "Datasheet" "~" (at 63.5 111.76 0) (effects (font (size 1.27 1.27)) (hide yes)))
  (property "Description" "Unpolarized capacitor" (at 63.5 111.76 0) (effects (font (size 1.27 1.27)) (hide yes)))
  (pin "2")
  (pin "1"))
 (symbol
  (lib_id "power:GND")
  (at 26.67 130.81 0)
  (unit 1)
  (exclude_from_sim no)
  (in_bom yes)
  (on_board yes)
  (dnp no)
  (fields_autoplaced yes)
  (property "Reference" "#PWR02" (at 26.67 137.16 0) (effects (font (size 1.27 1.27)) (hide yes)))
  (property "Value" "GND" (at 26.67 135.89 0) (effects (font (size 1.27 1.27))))
  (property "Footprint" "" (at 26.67 130.81 0) (effects (font (size 1.27 1.27)) (hide yes)))
  (property "Datasheet" "" (at 26.67 130.81 0) (effects (font (size 1.27 1.27)) (hide yes)))
  (property "Description" "Power symbol creates a global label with name \"GND\" , ground" (at 26.67 130.81 0) (effects (font (size 1.27 1.27)) (hide yes)))
  (pin "1"))
 (symbol
  (lib_id "power:+5V")
  (at 26.67 31.75 0)
  (unit 1)
  (exclude_from_sim no)
  (in_bom yes)
  (on_board yes)
  (dnp no)
  (property "Reference" "#PWR01" (at 26.67 35.56 0) (effects (font (size 1.27 1.27)) (hide yes)))
  (property "Value" "+5V" (at 26.67 27.178 0) (effects (font (size 1.27 1.27))))
  (property "Footprint" "" (at 26.67 31.75 0) (effects (font (size 1.27 1.27)) (hide yes)))
  (property "Datasheet" "" (at 26.67 31.75 0) (effects (font (size 1.27 1.27)) (hide yes)))
  (property "Description" "Power symbol creates a global label with name \"+5V\"" (at 26.67 31.75 0) (effects (font (size 1.27 1.27)) (hide yes)))
  (pin "1"))
 (symbol
  (lib_id "Transistor_FET:IRFP4468PbF")
  (at 240.03 105.41 0)
  (unit 1)
  (exclude_from_sim no)
  (in_bom yes)
  (on_board yes)
  (dnp no)
  (fields_autoplaced yes)
  (property "Reference" "Q1" (at 246.38 104.1399 0) (effects (font (size 1.27 1.27)) (justify left)))
  (property "Value" "RFP30N06LE" (at 246.38 106.6799 0) (effects (font (size 1.27 1.27)) (justify left)))
  (property "Footprint" "Package_TO_SOT_THT:TO-247-3_Vertical" (at 245.11 107.315 0) (effects (font (size 1.27 1.27)
    (italic yes)) (justify left) (hide yes)))
  (property "Datasheet" "https://www.infineon.com/dgdl/irfp4468pbf.pdf?fileId=5546d462533600a40153562c73472019" (at 245.11 109.22 0) (effects (font (size 1.27 1.27)) (justify left) (hide yes)))
  (property "Description" "195A Id, 100V Vds, N-Channel Power MOSFET, TO-247" (at 240.03 105.41 0) (effects (font (size 1.27 1.27)) (hide yes)))
  (pin "3")
  (pin "2")
  (pin "1"))
 (symbol
  (lib_id "Device:LED")
  (at 39.37 83.82 0)
  (unit 1)
  (exclude_from_sim no)
  (in_bom yes)
  (on_board yes)
  (dnp no)
  (fields_autoplaced yes)
  (property "Reference" "DEBUG_LED" (at 37.7825 77.47 0) (effects (font (size 1.27 1.27))))
  (property "Value" "LED" (at 37.7825 80.01 0) (effects (font (size 1.27 1.27))))
  (property "Footprint" "" (at 39.37 83.82 0) (effects (font (size 1.27 1.27)) (hide yes)))
  (property "Datasheet" "~" (at 39.37 83.82 0) (effects (font (size 1.27 1.27)) (hide yes)))
  (property "Description" "Light emitting diode" (at 39.37 83.82 0) (effects (font (size 1.27 1.27)) (hide yes)))
  (pin "2")
  (pin "1"))
 (sheet_instances
  (path ""
   (page "1")))
 (embedded_fonts no))
